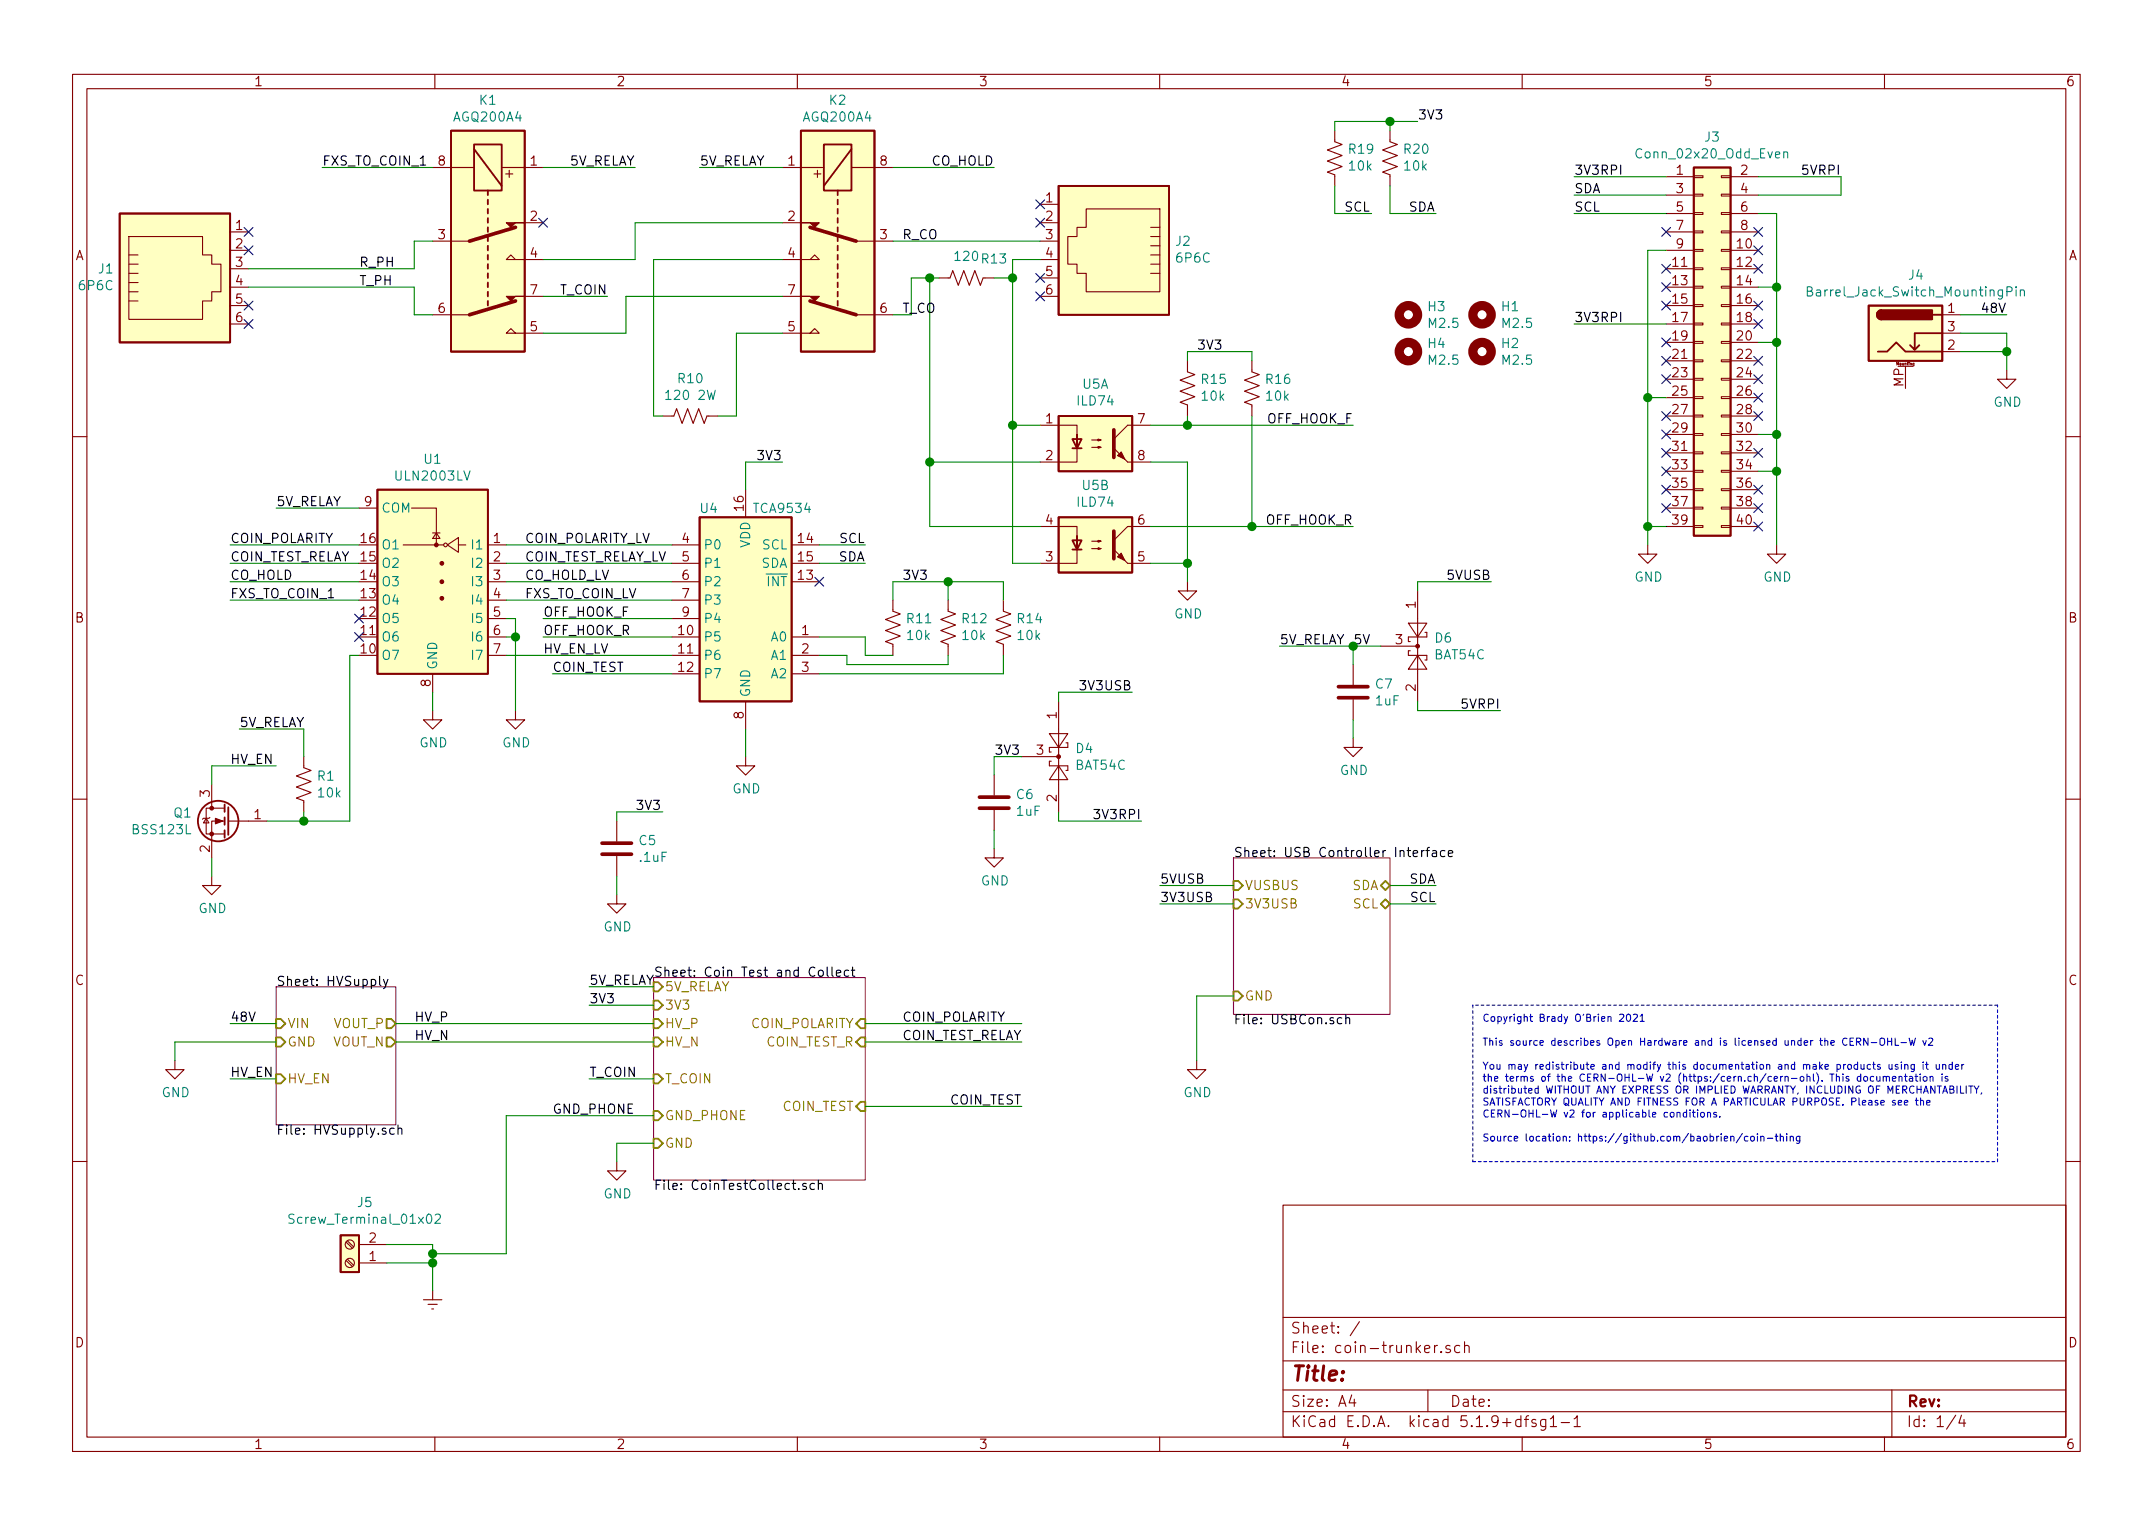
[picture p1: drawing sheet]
EESchema Schematic File Version 4
EELAYER 30 0
EELAYER END
$Descr A4 11693 8268
encoding utf-8
Sheet 1 4
Title ""
Date ""
Rev ""
Comp ""
Comment1 ""
Comment2 ""
Comment3 ""
Comment4 ""
$EndDescr
Text Label 1950 1450 0    50   ~ 0
R_PH
Text Label 1950 1550 0    50   ~ 0
T_PH
Wire Wire Line
	2250 1300 2350 1300
Wire Wire Line
	2350 1700 2250 1700
Text Label 3300 1600 2    50   ~ 0
T_COIN
Wire Wire Line
	4850 1300 5650 1300
Wire Wire Line
	4850 1700 4950 1700
Text Label 4900 1300 0    50   ~ 0
R_CO
Text Label 4900 1700 0    50   ~ 0
T_CO
Wire Wire Line
	4250 1800 4000 1800
Wire Wire Line
	4000 1800 4000 2250
Wire Wire Line
	4000 2250 3900 2250
Wire Wire Line
	3600 2250 3550 2250
Wire Wire Line
	3550 2250 3550 1400
Wire Wire Line
	3550 1400 4250 1400
$Comp
L Connector:Barrel_Jack_Switch_MountingPin J4
U 1 1
P 10350 1800
F 0 "J4" H 10407 2117 50  0000 C CNN
F 1 "Barrel_Jack_Switch_MountingPin" H 10407 2026 50  0000 C CNN
F 2 "Connector_BarrelJack:BarrelJack_CUI_PJ-102AH_Horizontal" H 10400 1760 50  0001 C CNN
F 3 "~" H 10400 1760 50  0001 C CNN
F 4 "PJ-102AH" H 10350 1800 50  0001 C CNN "Part"
	1    10350 1800
	1    0    0    -1  
$EndComp
$Comp
L power:GND #PWR0101
U 1 1
P 10900 2000
F 0 "#PWR0101" H 10900 1750 50  0001 C CNN
F 1 "GND" H 10905 1827 50  0000 C CNN
F 2 "" H 10900 2000 50  0001 C CNN
F 3 "" H 10900 2000 50  0001 C CNN
	1    10900 2000
	1    0    0    -1  
$EndComp
Wire Wire Line
	10650 1800 10900 1800
Wire Wire Line
	10900 1800 10900 1900
Wire Wire Line
	10650 1900 10900 1900
Connection ~ 10900 1900
Wire Wire Line
	10900 1900 10900 2000
Wire Wire Line
	10900 1700 10650 1700
Text Label 10900 1700 2    50   ~ 0
48V
$Sheet
S 1500 5350 650  750 
U 5FA3EC89
F0 "HVSupply" 50
F1 "HVSupply.sch" 50
F2 "VIN" I L 1500 5550 50 
F3 "VOUT_P" O R 2150 5550 50 
F4 "VOUT_N" O R 2150 5650 50 
F5 "GND" I L 1500 5650 50 
F6 "HV_EN" I L 1500 5850 50 
$EndSheet
$Comp
L power:GND #PWR0102
U 1 1
P 950 5750
F 0 "#PWR0102" H 950 5500 50  0001 C CNN
F 1 "GND" H 955 5577 50  0000 C CNN
F 2 "" H 950 5750 50  0001 C CNN
F 3 "" H 950 5750 50  0001 C CNN
	1    950  5750
	1    0    0    -1  
$EndComp
Wire Wire Line
	1500 5550 1250 5550
Text Label 1250 5550 0    50   ~ 0
48V
Wire Wire Line
	950  5650 950  5750
Wire Wire Line
	950  5650 1500 5650
Wire Wire Line
	1500 5850 1250 5850
Text Label 1250 5850 0    50   ~ 0
HV_EN
Text Label 2250 5550 0    50   ~ 0
HV_P
Text Label 2250 5650 0    50   ~ 0
HV_N
$Sheet
S 3550 5300 1150 1100
U 5FA767FA
F0 "Coin Test and Collect" 50
F1 "CoinTestCollect.sch" 50
F2 "HV_P" I L 3550 5550 50 
F3 "HV_N" I L 3550 5650 50 
F4 "T_COIN" I L 3550 5850 50 
F5 "GND" I L 3550 6200 50 
F6 "5V_RELAY" I L 3550 5350 50 
F7 "COIN_POLARITY" I R 4700 5550 50 
F8 "COIN_TEST_R" I R 4700 5650 50 
F9 "COIN_TEST" I R 4700 6000 50 
F10 "3V3" I L 3550 5450 50 
F11 "GND_PHONE" I L 3550 6050 50 
$EndSheet
$Comp
L power:GND #PWR0103
U 1 1
P 3350 6300
F 0 "#PWR0103" H 3350 6050 50  0001 C CNN
F 1 "GND" H 3355 6127 50  0000 C CNN
F 2 "" H 3350 6300 50  0001 C CNN
F 3 "" H 3350 6300 50  0001 C CNN
	1    3350 6300
	1    0    0    -1  
$EndComp
Wire Wire Line
	3350 6200 3350 6300
Text Label 3200 5850 0    50   ~ 0
T_COIN
Wire Wire Line
	3550 5450 3200 5450
Wire Wire Line
	3550 5350 3200 5350
Text Label 3200 5350 0    50   ~ 0
5V_RELAY
Text Label 3200 5450 0    50   ~ 0
3V3
$Comp
L Transistor_Array:ULN2003 U1
U 1 1
P 2350 3150
F 0 "U1" H 2350 3817 50  0000 C CNN
F 1 "ULN2003LV" H 2350 3726 50  0000 C CNN
F 2 "Package_SO:SOIC-16W_5.3x10.2mm_P1.27mm" H 2400 2600 50  0001 L CNN
F 3 "http://www.ti.com/lit/ds/symlink/uln2003a.pdf" H 2450 2950 50  0001 C CNN
	1    2350 3150
	-1   0    0    -1  
$EndComp
Wire Wire Line
	1500 2750 1950 2750
Text Label 1500 2750 0    50   ~ 0
5V_RELAY
Text Label 3450 900  2    50   ~ 0
5V_RELAY
Text Label 3800 900  0    50   ~ 0
5V_RELAY
Wire Wire Line
	3800 900  4250 900 
Text Label 4900 5550 0    50   ~ 0
COIN_POLARITY
Text Label 4900 5650 0    50   ~ 0
COIN_TEST_RELAY
Wire Wire Line
	4700 5550 5550 5550
Wire Wire Line
	5550 5650 4700 5650
$Comp
L power:GND #PWR0104
U 1 1
P 2350 3850
F 0 "#PWR0104" H 2350 3600 50  0001 C CNN
F 1 "GND" H 2355 3677 50  0000 C CNN
F 2 "" H 2350 3850 50  0001 C CNN
F 3 "" H 2350 3850 50  0001 C CNN
	1    2350 3850
	1    0    0    -1  
$EndComp
Wire Wire Line
	2350 3750 2350 3850
Text Label 1250 2950 0    50   ~ 0
COIN_POLARITY
Text Label 1250 3050 0    50   ~ 0
COIN_TEST_RELAY
Wire Wire Line
	1250 2950 1950 2950
Wire Wire Line
	1250 3050 1950 3050
Text Label 5400 900  2    50   ~ 0
CO_HOLD
Text Label 1250 3150 0    50   ~ 0
CO_HOLD
Wire Wire Line
	4850 900  5400 900 
Text Label 1250 3250 0    50   ~ 0
FXS_TO_COIN_1
Wire Wire Line
	1250 3150 1950 3150
Wire Wire Line
	1250 3250 1950 3250
Text Label 1750 900  0    50   ~ 0
FXS_TO_COIN_1
Wire Wire Line
	9550 950  10000 950 
Wire Wire Line
	10000 950  10000 1050
Wire Wire Line
	10000 1050 9550 1050
Text Label 10000 950  2    50   ~ 0
5VRPI
$Comp
L Connector_Generic:Conn_02x20_Odd_Even J3
U 1 1
P 9250 1850
F 0 "J3" H 9300 2967 50  0000 C CNN
F 1 "Conn_02x20_Odd_Even" H 9300 2876 50  0000 C CNN
F 2 "Connector_PinHeader_2.54mm:PinHeader_2x20_P2.54mm_Vertical" H 9250 1850 50  0001 C CNN
F 3 "~" H 9250 1850 50  0001 C CNN
	1    9250 1850
	1    0    0    -1  
$EndComp
Wire Wire Line
	8550 950  9050 950 
Text Label 8550 950  0    50   ~ 0
3V3RPI
$Comp
L power:GND #PWR0105
U 1 1
P 8950 2950
F 0 "#PWR0105" H 8950 2700 50  0001 C CNN
F 1 "GND" H 8955 2777 50  0000 C CNN
F 2 "" H 8950 2950 50  0001 C CNN
F 3 "" H 8950 2950 50  0001 C CNN
	1    8950 2950
	1    0    0    -1  
$EndComp
$Comp
L power:GND #PWR0106
U 1 1
P 9650 2950
F 0 "#PWR0106" H 9650 2700 50  0001 C CNN
F 1 "GND" H 9655 2777 50  0000 C CNN
F 2 "" H 9650 2950 50  0001 C CNN
F 3 "" H 9650 2950 50  0001 C CNN
	1    9650 2950
	1    0    0    -1  
$EndComp
Wire Wire Line
	8950 2950 8950 2850
Wire Wire Line
	8950 2850 9050 2850
Wire Wire Line
	9050 2150 8950 2150
Wire Wire Line
	8950 2150 8950 2850
Connection ~ 8950 2850
Wire Wire Line
	9050 1350 8950 1350
Wire Wire Line
	8950 1350 8950 2150
Connection ~ 8950 2150
Wire Wire Line
	9550 1550 9650 1550
Wire Wire Line
	9650 1550 9650 1850
Wire Wire Line
	9550 1850 9650 1850
Connection ~ 9650 1850
Wire Wire Line
	9650 1850 9650 2350
Wire Wire Line
	9550 2350 9650 2350
Connection ~ 9650 2350
Wire Wire Line
	9650 2350 9650 2550
Wire Wire Line
	9550 2550 9650 2550
Connection ~ 9650 2550
Wire Wire Line
	9550 1150 9650 1150
Wire Wire Line
	9650 1150 9650 1550
Connection ~ 9650 1550
Wire Wire Line
	9650 2550 9650 2950
Wire Wire Line
	8550 1750 9050 1750
Wire Wire Line
	3550 5650 2150 5650
Wire Wire Line
	2150 5550 3550 5550
Wire Wire Line
	5550 6000 4700 6000
Text Label 5550 6000 2    50   ~ 0
COIN_TEST
Wire Wire Line
	2250 1450 1350 1450
Wire Wire Line
	2250 1300 2250 1450
Wire Wire Line
	1350 1550 2250 1550
Wire Wire Line
	2250 1550 2250 1700
$Comp
L Isolator:ILD74 U5
U 1 1
P 5950 2400
F 0 "U5" H 5950 2725 50  0000 C CNN
F 1 "ILD74" H 5950 2634 50  0000 C CNN
F 2 "Package_DIP:DIP-8_W7.62mm" H 5750 2200 50  0001 L CIN
F 3 "https://www.vishay.com/docs/83640/ild74.pdf" H 5950 2400 50  0001 L CNN
	1    5950 2400
	1    0    0    -1  
$EndComp
$Comp
L Isolator:ILD74 U5
U 2 1
P 5950 2950
F 0 "U5" H 5950 3275 50  0000 C CNN
F 1 "ILD74" H 5950 3184 50  0000 C CNN
F 2 "Package_DIP:DIP-8_W7.62mm" H 5750 2750 50  0001 L CIN
F 3 "https://www.vishay.com/docs/83640/ild74.pdf" H 5950 2950 50  0001 L CNN
	2    5950 2950
	1    0    0    -1  
$EndComp
$Comp
L Device:R_US R10
U 1 1
P 3750 2250
F 0 "R10" V 3545 2250 50  0000 C CNN
F 1 "120 2W" V 3636 2250 50  0000 C CNN
F 2 "Resistor_SMD:R_0612_1632Metric" V 3790 2240 50  0001 C CNN
F 3 "~" H 3750 2250 50  0001 C CNN
	1    3750 2250
	0    1    1    0   
$EndComp
$Comp
L Device:R_US R15
U 1 1
P 6450 2100
F 0 "R15" H 6382 2054 50  0000 R CNN
F 1 "10k" H 6382 2145 50  0000 R CNN
F 2 "Resistor_SMD:R_0603_1608Metric" V 6490 2090 50  0001 C CNN
F 3 "~" H 6450 2100 50  0001 C CNN
	1    6450 2100
	-1   0    0    1   
$EndComp
$Comp
L Device:R_US R16
U 1 1
P 6800 2100
F 0 "R16" H 6732 2054 50  0000 R CNN
F 1 "10k" H 6732 2145 50  0000 R CNN
F 2 "Resistor_SMD:R_0603_1608Metric" V 6840 2090 50  0001 C CNN
F 3 "~" H 6800 2100 50  0001 C CNN
	1    6800 2100
	-1   0    0    1   
$EndComp
Wire Wire Line
	6450 1950 6450 1900
Wire Wire Line
	6450 1900 6800 1900
Wire Wire Line
	6800 1900 6800 1950
Text Label 6500 1900 0    50   ~ 0
3V3
Wire Wire Line
	6250 2300 6450 2300
Wire Wire Line
	6450 2300 6450 2250
Wire Wire Line
	6250 2850 6800 2850
Wire Wire Line
	6800 2850 6800 2250
Wire Wire Line
	6450 2300 7350 2300
Connection ~ 6450 2300
Wire Wire Line
	7350 2850 6800 2850
Connection ~ 6800 2850
Wire Wire Line
	6250 2500 6450 2500
Wire Wire Line
	6450 2500 6450 3050
Wire Wire Line
	6450 3050 6250 3050
$Comp
L power:GND #PWR0111
U 1 1
P 6450 3150
F 0 "#PWR0111" H 6450 2900 50  0001 C CNN
F 1 "GND" H 6455 2977 50  0000 C CNN
F 2 "" H 6450 3150 50  0001 C CNN
F 3 "" H 6450 3150 50  0001 C CNN
	1    6450 3150
	1    0    0    -1  
$EndComp
Wire Wire Line
	6450 3050 6450 3150
Connection ~ 6450 3050
$Comp
L Device:R_US R13
U 1 1
P 5250 1500
F 0 "R13" V 5350 1350 50  0000 C CNN
F 1 "120" V 5364 1500 50  0000 C CNN
F 2 "Resistor_SMD:R_0603_1608Metric" V 5290 1490 50  0001 C CNN
F 3 "~" H 5250 1500 50  0001 C CNN
	1    5250 1500
	0    -1   -1   0   
$EndComp
Wire Wire Line
	4950 1700 4950 1500
Wire Wire Line
	4950 1500 5050 1500
Wire Wire Line
	5500 1500 5500 1400
Wire Wire Line
	5500 1400 5650 1400
Wire Wire Line
	5400 1500 5500 1500
Wire Wire Line
	5650 2300 5500 2300
Wire Wire Line
	5500 2300 5500 1500
Connection ~ 5500 1500
Wire Wire Line
	5050 1500 5050 2500
Wire Wire Line
	5050 2500 5650 2500
Connection ~ 5050 1500
Wire Wire Line
	5050 1500 5100 1500
Wire Wire Line
	5500 2300 5500 3050
Wire Wire Line
	5500 3050 5650 3050
Connection ~ 5500 2300
Wire Wire Line
	5650 2850 5050 2850
Wire Wire Line
	5050 2850 5050 2500
Connection ~ 5050 2500
Text Label 7350 2300 2    50   ~ 0
OFF_HOOK_F
Text Label 7350 2850 2    50   ~ 0
OFF_HOOK_R
Wire Wire Line
	3450 1400 3450 1200
Wire Wire Line
	3450 1200 4250 1200
Wire Wire Line
	2950 1400 3450 1400
Wire Wire Line
	4250 1600 3400 1600
Wire Wire Line
	3400 1600 3400 1800
Wire Wire Line
	2950 1800 3400 1800
Wire Wire Line
	3350 6200 3550 6200
Wire Wire Line
	3200 5850 3550 5850
Text Label 3000 6050 0    50   ~ 0
GND_PHONE
$Comp
L Interface_Expansion:TCA9534 U4
U 1 1
P 4050 3250
F 0 "U4" H 4250 3750 50  0000 C CNN
F 1 "TCA9534" H 3850 3750 50  0000 C CNN
F 2 "Package_SO:TSSOP-16_4.4x5mm_P0.65mm" H 5000 2700 50  0001 C CNN
F 3 "http://www.ti.com/lit/ds/symlink/tca9534.pdf" H 4150 3150 50  0001 C CNN
	1    4050 3250
	-1   0    0    -1  
$EndComp
Wire Wire Line
	4250 2500 4050 2500
Wire Wire Line
	4050 2500 4050 2650
Text Label 4250 2500 2    50   ~ 0
3V3
$Comp
L power:GND #PWR0112
U 1 1
P 4050 4100
F 0 "#PWR0112" H 4050 3850 50  0001 C CNN
F 1 "GND" H 4055 3927 50  0000 C CNN
F 2 "" H 4050 4100 50  0001 C CNN
F 3 "" H 4050 4100 50  0001 C CNN
	1    4050 4100
	1    0    0    -1  
$EndComp
Wire Wire Line
	4050 3950 4050 4100
Wire Wire Line
	4700 2950 4450 2950
Wire Wire Line
	4700 3050 4450 3050
Text Label 4700 2950 2    50   ~ 0
SCL
Text Label 4700 3050 2    50   ~ 0
SDA
$Comp
L Device:R_US R11
U 1 1
P 4850 3400
F 0 "R11" H 4782 3354 50  0000 R CNN
F 1 "10k" H 4782 3445 50  0000 R CNN
F 2 "Resistor_SMD:R_0603_1608Metric" V 4890 3390 50  0001 C CNN
F 3 "~" H 4850 3400 50  0001 C CNN
	1    4850 3400
	-1   0    0    1   
$EndComp
$Comp
L Device:R_US R12
U 1 1
P 5150 3400
F 0 "R12" H 5082 3354 50  0000 R CNN
F 1 "10k" H 5082 3445 50  0000 R CNN
F 2 "Resistor_SMD:R_0603_1608Metric" V 5190 3390 50  0001 C CNN
F 3 "~" H 5150 3400 50  0001 C CNN
	1    5150 3400
	-1   0    0    1   
$EndComp
$Comp
L Device:R_US R14
U 1 1
P 5450 3400
F 0 "R14" H 5382 3354 50  0000 R CNN
F 1 "10k" H 5382 3445 50  0000 R CNN
F 2 "Resistor_SMD:R_0603_1608Metric" V 5490 3390 50  0001 C CNN
F 3 "~" H 5450 3400 50  0001 C CNN
	1    5450 3400
	-1   0    0    1   
$EndComp
Wire Wire Line
	4850 3250 4850 3150
Wire Wire Line
	4850 3150 5150 3150
Wire Wire Line
	5450 3150 5450 3250
Wire Wire Line
	5150 3250 5150 3150
Connection ~ 5150 3150
Wire Wire Line
	5150 3150 5450 3150
Wire Wire Line
	4700 3550 4700 3450
Wire Wire Line
	4700 3450 4450 3450
Wire Wire Line
	4700 3550 4850 3550
Wire Wire Line
	5150 3550 5150 3600
Wire Wire Line
	5150 3600 4600 3600
Wire Wire Line
	4600 3600 4600 3550
Wire Wire Line
	4600 3550 4450 3550
Wire Wire Line
	4450 3650 5450 3650
Wire Wire Line
	5450 3650 5450 3550
Text Label 4900 3150 0    50   ~ 0
3V3
$Comp
L Transistor_FET:BSS138 Q1
U 1 1
P 1250 4450
F 0 "Q1" H 1455 4496 50  0000 L CNN
F 1 "BSS123L" H 1455 4405 50  0000 L CNN
F 2 "Package_TO_SOT_SMD:SOT-23" H 1450 4375 50  0001 L CIN
F 3 "https://www.fairchildsemi.com/datasheets/BS/BSS138.pdf" H 1250 4450 50  0001 L CNN
	1    1250 4450
	-1   0    0    -1  
$EndComp
$Comp
L power:GND #PWR0114
U 1 1
P 1150 4750
F 0 "#PWR0114" H 1150 4500 50  0001 C CNN
F 1 "GND" H 1155 4577 50  0000 C CNN
F 2 "" H 1150 4750 50  0001 C CNN
F 3 "" H 1150 4750 50  0001 C CNN
	1    1150 4750
	1    0    0    -1  
$EndComp
Wire Wire Line
	1150 4650 1150 4750
$Comp
L Device:R_US R1
U 1 1
P 1650 4250
F 0 "R1" H 1718 4296 50  0000 L CNN
F 1 "10k" H 1718 4205 50  0000 L CNN
F 2 "Resistor_SMD:R_0603_1608Metric" V 1690 4240 50  0001 C CNN
F 3 "~" H 1650 4250 50  0001 C CNN
	1    1650 4250
	1    0    0    -1  
$EndComp
Text Label 1250 4150 0    50   ~ 0
HV_EN
Wire Wire Line
	1500 4150 1150 4150
Wire Wire Line
	1150 4150 1150 4250
Text Label 1300 3950 0    50   ~ 0
5V_RELAY
Wire Wire Line
	1450 4450 1650 4450
Wire Wire Line
	1650 4450 1650 4400
Wire Wire Line
	1300 3950 1650 3950
Wire Wire Line
	1650 3950 1650 4100
Wire Wire Line
	1650 4450 1900 4450
Wire Wire Line
	1900 4450 1900 3550
Connection ~ 1650 4450
Wire Wire Line
	1900 3550 1950 3550
Text Label 8550 1150 0    50   ~ 0
SCL
Text Label 8550 1050 0    50   ~ 0
SDA
Wire Wire Line
	2750 6800 2750 6050
Wire Wire Line
	2750 6050 3550 6050
Wire Wire Line
	2750 3350 2800 3350
Wire Wire Line
	2800 3350 2800 3450
Wire Wire Line
	2750 3450 2800 3450
Connection ~ 2800 3450
Wire Wire Line
	2800 3450 2800 3850
$Comp
L Connector:Screw_Terminal_01x02 J5
U 1 1
P 1900 6850
F 0 "J5" H 1818 6525 50  0000 C CNN
F 1 "Screw_Terminal_01x02" H 1818 6616 50  0000 C CNN
F 2 "TerminalBlock_Phoenix:TerminalBlock_Phoenix_MPT-0,5-2-2.54_1x02_P2.54mm_Horizontal" H 1900 6850 50  0001 C CNN
F 3 "~" H 1900 6850 50  0001 C CNN
F 4 "1725656" H 1900 6850 50  0001 C CNN "Part"
	1    1900 6850
	-1   0    0    1   
$EndComp
Wire Wire Line
	2100 6750 2350 6750
Wire Wire Line
	2350 6750 2350 6800
Wire Wire Line
	2350 6800 2750 6800
Wire Wire Line
	2350 6800 2350 6850
Wire Wire Line
	2350 6850 2100 6850
Connection ~ 2350 6800
$Comp
L power:Earth #PWR0115
U 1 1
P 2350 7000
F 0 "#PWR0115" H 2350 6750 50  0001 C CNN
F 1 "Earth" H 2350 6850 50  0001 C CNN
F 2 "" H 2350 7000 50  0001 C CNN
F 3 "~" H 2350 7000 50  0001 C CNN
	1    2350 7000
	1    0    0    -1  
$EndComp
Wire Wire Line
	2350 7000 2350 6850
Connection ~ 2350 6850
NoConn ~ 4450 3150
NoConn ~ 1950 3350
NoConn ~ 1950 3450
NoConn ~ 1350 1350
NoConn ~ 1350 1650
Wire Wire Line
	3300 1600 2950 1600
NoConn ~ 2950 1200
NoConn ~ 5650 1200
NoConn ~ 5650 1500
Wire Wire Line
	8550 1050 9050 1050
Wire Wire Line
	9050 1150 8550 1150
NoConn ~ 9050 1250
NoConn ~ 9550 1250
NoConn ~ 9550 1350
NoConn ~ 9550 1450
NoConn ~ 9050 1450
NoConn ~ 9050 1550
NoConn ~ 9050 1650
NoConn ~ 9550 1650
NoConn ~ 9550 1750
NoConn ~ 9050 1850
NoConn ~ 9050 1950
NoConn ~ 9050 2050
NoConn ~ 9050 2250
NoConn ~ 9050 2350
NoConn ~ 9050 2550
NoConn ~ 9050 2650
NoConn ~ 9050 2750
NoConn ~ 9550 2850
NoConn ~ 9550 2750
NoConn ~ 9550 2650
NoConn ~ 9550 2450
NoConn ~ 9550 2250
NoConn ~ 9550 2150
NoConn ~ 9550 2050
NoConn ~ 9550 1950
NoConn ~ 9050 2450
Wire Wire Line
	6700 5400 6500 5400
Wire Wire Line
	6500 5400 6500 5750
$Comp
L power:GND #PWR0116
U 1 1
P 6500 5750
F 0 "#PWR0116" H 6500 5500 50  0001 C CNN
F 1 "GND" H 6505 5577 50  0000 C CNN
F 2 "" H 6500 5750 50  0001 C CNN
F 3 "" H 6500 5750 50  0001 C CNN
	1    6500 5750
	1    0    0    -1  
$EndComp
$Comp
L Diode:BAT54C D4
U 1 1
P 5750 4100
F 0 "D4" V 5704 4188 50  0000 L CNN
F 1 "BAT54C" V 5795 4188 50  0000 L CNN
F 2 "Package_TO_SOT_SMD:SOT-23" H 5825 4225 50  0001 L CNN
F 3 "http://www.diodes.com/_files/datasheets/ds11005.pdf" H 5670 4100 50  0001 C CNN
	1    5750 4100
	0    1    1    0   
$EndComp
Text Label 6300 4900 0    50   ~ 0
3V3USB
Text Label 6300 4800 0    50   ~ 0
5VUSB
Wire Wire Line
	6300 4800 6700 4800
Wire Wire Line
	6300 4900 6700 4900
Text Label 6150 3750 2    50   ~ 0
3V3USB
Text Label 8550 1750 0    50   ~ 0
3V3RPI
Text Label 6200 4450 2    50   ~ 0
3V3RPI
Text Label 2850 2950 0    50   ~ 0
COIN_POLARITY_LV
Text Label 2850 3050 0    50   ~ 0
COIN_TEST_RELAY_LV
Text Label 2850 3250 0    50   ~ 0
FXS_TO_COIN_LV
Text Label 2850 3150 0    50   ~ 0
CO_HOLD_LV
Wire Wire Line
	3650 2950 2750 2950
Wire Wire Line
	2750 3050 3650 3050
Wire Wire Line
	3650 3150 2750 3150
Wire Wire Line
	2750 3250 3650 3250
$Comp
L power:GND #PWR0117
U 1 1
P 2800 3850
F 0 "#PWR0117" H 2800 3600 50  0001 C CNN
F 1 "GND" H 2805 3677 50  0000 C CNN
F 2 "" H 2800 3850 50  0001 C CNN
F 3 "" H 2800 3850 50  0001 C CNN
	1    2800 3850
	1    0    0    -1  
$EndComp
Text Label 2950 3350 0    50   ~ 0
OFF_HOOK_F
Text Label 2950 3450 0    50   ~ 0
OFF_HOOK_R
Wire Wire Line
	3650 3550 2750 3550
Wire Wire Line
	2950 3350 3650 3350
Wire Wire Line
	2950 3450 3650 3450
$Comp
L Device:C C5
U 1 1
P 3350 4600
F 0 "C5" H 3465 4646 50  0000 L CNN
F 1 ".1uF" H 3465 4555 50  0000 L CNN
F 2 "Capacitor_SMD:C_0603_1608Metric" H 3388 4450 50  0001 C CNN
F 3 "~" H 3350 4600 50  0001 C CNN
	1    3350 4600
	1    0    0    -1  
$EndComp
Text Label 3450 4400 0    50   ~ 0
3V3
Wire Wire Line
	3350 4450 3350 4400
Wire Wire Line
	3350 4400 3600 4400
$Comp
L power:GND #PWR0118
U 1 1
P 3350 4850
F 0 "#PWR0118" H 3350 4600 50  0001 C CNN
F 1 "GND" H 3355 4677 50  0000 C CNN
F 2 "" H 3350 4850 50  0001 C CNN
F 3 "" H 3350 4850 50  0001 C CNN
	1    3350 4850
	1    0    0    -1  
$EndComp
Wire Wire Line
	3350 4850 3350 4750
$Comp
L Device:C C6
U 1 1
P 5400 4350
F 0 "C6" H 5515 4396 50  0000 L CNN
F 1 "1uF" H 5515 4305 50  0000 L CNN
F 2 "Capacitor_SMD:C_0603_1608Metric" H 5438 4200 50  0001 C CNN
F 3 "~" H 5400 4350 50  0001 C CNN
	1    5400 4350
	1    0    0    -1  
$EndComp
$Comp
L power:GND #PWR0119
U 1 1
P 5400 4600
F 0 "#PWR0119" H 5400 4350 50  0001 C CNN
F 1 "GND" H 5405 4427 50  0000 C CNN
F 2 "" H 5400 4600 50  0001 C CNN
F 3 "" H 5400 4600 50  0001 C CNN
	1    5400 4600
	1    0    0    -1  
$EndComp
Wire Wire Line
	5400 4600 5400 4500
Wire Wire Line
	5400 4200 5400 4100
Text Label 5400 4100 0    50   ~ 0
3V3
Wire Wire Line
	5400 4100 5550 4100
Wire Wire Line
	5750 4450 5750 4400
Wire Wire Line
	5750 4450 6200 4450
Wire Wire Line
	6150 3750 5750 3750
Wire Wire Line
	5750 3750 5750 3800
$Comp
L Diode:BAT54C D6
U 1 1
P 7700 3500
F 0 "D6" V 7654 3588 50  0000 L CNN
F 1 "BAT54C" V 7745 3588 50  0000 L CNN
F 2 "Package_TO_SOT_SMD:SOT-23" H 7775 3625 50  0001 L CNN
F 3 "http://www.diodes.com/_files/datasheets/ds11005.pdf" H 7620 3500 50  0001 C CNN
	1    7700 3500
	0    1    1    0   
$EndComp
Text Label 8100 3150 2    50   ~ 0
5VUSB
Text Label 8150 3850 2    50   ~ 0
5VRPI
$Comp
L Device:C C7
U 1 1
P 7350 3750
F 0 "C7" H 7465 3796 50  0000 L CNN
F 1 "1uF" H 7465 3705 50  0000 L CNN
F 2 "Capacitor_SMD:C_0603_1608Metric" H 7388 3600 50  0001 C CNN
F 3 "~" H 7350 3750 50  0001 C CNN
	1    7350 3750
	1    0    0    -1  
$EndComp
$Comp
L power:GND #PWR0120
U 1 1
P 7350 4000
F 0 "#PWR0120" H 7350 3750 50  0001 C CNN
F 1 "GND" H 7355 3827 50  0000 C CNN
F 2 "" H 7350 4000 50  0001 C CNN
F 3 "" H 7350 4000 50  0001 C CNN
	1    7350 4000
	1    0    0    -1  
$EndComp
Wire Wire Line
	7350 4000 7350 3900
Wire Wire Line
	7350 3600 7350 3500
Text Label 7350 3500 0    50   ~ 0
5V
Wire Wire Line
	7350 3500 7500 3500
Wire Wire Line
	7700 3850 7700 3800
Wire Wire Line
	7700 3850 8150 3850
Wire Wire Line
	8100 3150 7700 3150
Wire Wire Line
	7700 3150 7700 3200
$Sheet
S 6700 4650 850  850 
U 5FDC9904
F0 "USB Controller Interface" 50
F1 "USBCon.sch" 50
F2 "VUSBUS" I L 6700 4800 50 
F3 "GND" I L 6700 5400 50 
F4 "3V3USB" I L 6700 4900 50 
F5 "SDA" B R 7550 4800 50 
F6 "SCL" B R 7550 4900 50 
$EndSheet
Wire Wire Line
	7350 3500 6950 3500
Connection ~ 7350 3500
Text Label 6950 3500 0    50   ~ 0
5V_RELAY
Text Label 7800 4800 2    50   ~ 0
SDA
Wire Wire Line
	7800 4800 7550 4800
Wire Wire Line
	7550 4900 7800 4900
Text Label 7800 4900 2    50   ~ 0
SCL
$Comp
L Mechanical:MountingHole H1
U 1 1
P 8050 1700
F 0 "H1" H 8150 1746 50  0000 L CNN
F 1 "M2.5" H 8150 1655 50  0000 L CNN
F 2 "MountingHole:MountingHole_2.7mm_M2.5_Pad" H 8050 1700 50  0001 C CNN
F 3 "~" H 8050 1700 50  0001 C CNN
	1    8050 1700
	1    0    0    -1  
$EndComp
$Comp
L Mechanical:MountingHole H2
U 1 1
P 8050 1900
F 0 "H2" H 8150 1946 50  0000 L CNN
F 1 "M2.5" H 8150 1855 50  0000 L CNN
F 2 "MountingHole:MountingHole_2.7mm_M2.5_Pad" H 8050 1900 50  0001 C CNN
F 3 "~" H 8050 1900 50  0001 C CNN
	1    8050 1900
	1    0    0    -1  
$EndComp
$Comp
L Mechanical:MountingHole H3
U 1 1
P 7650 1700
F 0 "H3" H 7750 1746 50  0000 L CNN
F 1 "M2.5" H 7750 1655 50  0000 L CNN
F 2 "MountingHole:MountingHole_2.7mm_M2.5_Pad" H 7650 1700 50  0001 C CNN
F 3 "~" H 7650 1700 50  0001 C CNN
	1    7650 1700
	1    0    0    -1  
$EndComp
$Comp
L Mechanical:MountingHole H4
U 1 1
P 7650 1900
F 0 "H4" H 7750 1946 50  0000 L CNN
F 1 "M2.5" H 7750 1855 50  0000 L CNN
F 2 "MountingHole:MountingHole_2.7mm_M2.5_Pad" H 7650 1900 50  0001 C CNN
F 3 "~" H 7650 1900 50  0001 C CNN
	1    7650 1900
	1    0    0    -1  
$EndComp
$Comp
L Relay:IM00 K?
U 1 1
P 2650 1300
AR Path="/5FA767FA/5FE20380" Ref="K?"  Part="1" 
AR Path="/5FE20380" Ref="K1"  Part="1" 
F 0 "K1" V 1883 1300 50  0000 C CNN
F 1 "AGQ200A4" V 1974 1300 50  0000 C CNN
F 2 "Relay_SMD:Relay_DPDT_Omron_G6K-2F-Y" H 2450 1300 50  0001 C CNN
F 3 "" H 2450 1300 50  0001 C CNN
	1    2650 1300
	0    1    1    0   
$EndComp
$Comp
L Relay:IM00 K?
U 1 1
P 4550 1300
AR Path="/5FA767FA/5FE2C154" Ref="K?"  Part="1" 
AR Path="/5FE2C154" Ref="K2"  Part="1" 
F 0 "K2" V 3783 1300 50  0000 C CNN
F 1 "AGQ200A4" V 3874 1300 50  0000 C CNN
F 2 "Relay_SMD:Relay_DPDT_Omron_G6K-2F-Y" H 4350 1300 50  0001 C CNN
F 3 "" H 4350 1300 50  0001 C CNN
	1    4550 1300
	0    -1   1    0   
$EndComp
Wire Wire Line
	3450 900  2950 900 
Wire Wire Line
	1750 900  2350 900 
$Comp
L Connector:6P6C J1
U 1 1
P 950 1450
F 0 "J1" H 621 1454 50  0000 R CNN
F 1 "6P6C" H 621 1545 50  0000 R CNN
F 2 "coin-trunker:RJ12_Molex_95501-6669" V 950 1475 50  0001 C CNN
F 3 "~" V 950 1475 50  0001 C CNN
	1    950  1450
	1    0    0    1   
$EndComp
$Comp
L Connector:6P6C J2
U 1 1
P 6050 1300
F 0 "J2" H 5720 1304 50  0000 R CNN
F 1 "6P6C" H 5720 1395 50  0000 R CNN
F 2 "coin-trunker:RJ12_Molex_95501-6669" V 6050 1325 50  0001 C CNN
F 3 "~" V 6050 1325 50  0001 C CNN
	1    6050 1300
	-1   0    0    1   
$EndComp
NoConn ~ 1350 1750
NoConn ~ 1350 1250
NoConn ~ 5650 1600
NoConn ~ 5650 1100
Text Label 2950 3550 0    50   ~ 0
HV_EN_LV
$Comp
L Device:R_US R20
U 1 1
P 7550 850
F 0 "R20" H 7482 804 50  0000 R CNN
F 1 "10k" H 7482 895 50  0000 R CNN
F 2 "Resistor_SMD:R_0603_1608Metric" V 7590 840 50  0001 C CNN
F 3 "~" H 7550 850 50  0001 C CNN
	1    7550 850 
	-1   0    0    1   
$EndComp
$Comp
L Device:R_US R19
U 1 1
P 7250 850
F 0 "R19" H 7182 804 50  0000 R CNN
F 1 "10k" H 7182 895 50  0000 R CNN
F 2 "Resistor_SMD:R_0603_1608Metric" V 7290 840 50  0001 C CNN
F 3 "~" H 7250 850 50  0001 C CNN
	1    7250 850 
	-1   0    0    1   
$EndComp
Text Label 7650 1150 0    50   ~ 0
SDA
Text Label 7300 1150 0    50   ~ 0
SCL
Text Label 7700 650  0    50   ~ 0
3V3
Wire Wire Line
	7700 650  7550 650 
Wire Wire Line
	7250 650  7250 700 
Wire Wire Line
	7550 650  7550 700 
Connection ~ 7550 650 
Wire Wire Line
	7550 650  7250 650 
Wire Wire Line
	7250 1000 7250 1150
Wire Wire Line
	7250 1150 7450 1150
Wire Wire Line
	7800 1150 7550 1150
Wire Wire Line
	7550 1150 7550 1000
Text Label 3000 3650 0    50   ~ 0
COIN_TEST
Wire Wire Line
	3000 3650 3650 3650
Text Notes 8050 6200 0    39   ~ 0
Copyright Brady O’Brien 2021\n\nThis source describes Open Hardware and is licensed under the CERN-OHL-W v2\n\nYou may redistribute and modify this documentation and make products using it under\nthe terms of the CERN-OHL-W v2 (https:/cern.ch/cern-ohl). This documentation is\ndistributed WITHOUT ANY EXPRESS OR IMPLIED WARRANTY, INCLUDING OF MERCHANTABILITY,\nSATISFACTORY QUALITY AND FITNESS FOR A PARTICULAR PURPOSE. Please see the\nCERN-OHL-W v2 for applicable conditions.\n\nSource location: https://github.com/baobrien/coin-thing
Wire Notes Line
	8000 5450 8000 6300
Wire Notes Line
	8000 6300 10850 6300
Wire Notes Line
	10850 6300 10850 5450
Wire Notes Line
	10850 5450 8000 5450
$EndSCHEMATC
